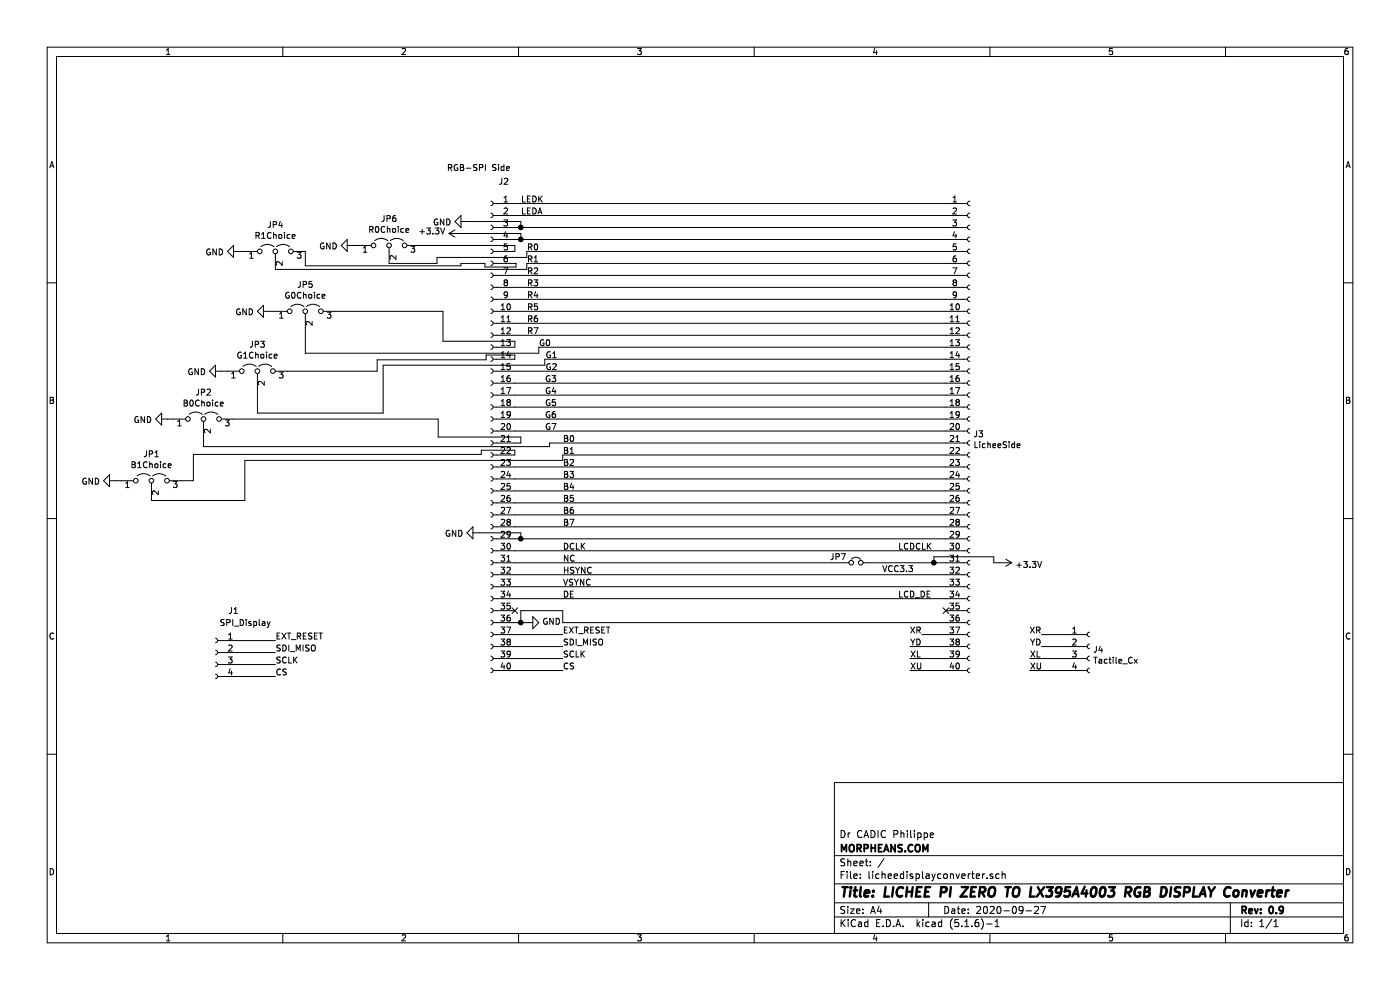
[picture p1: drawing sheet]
EESchema Schematic File Version 4
EELAYER 30 0
EELAYER END
$Descr A4 11693 8268
encoding utf-8
Sheet 1 1
Title "LICHEE PI ZERO TO LX395A4003 RGB DISPLAY Converter"
Date "2020-09-27"
Rev "0.9"
Comp "MORPHEANS.COM"
Comment1 "Dr CADIC Philippe"
Comment2 ""
Comment3 ""
Comment4 ""
$EndDescr
$Comp
L Connector:Conn_01x40_Female J3
U 1 1
P 8100 3600
F 0 "J3" H 8128 3576 50  0000 L CNN
F 1 "LicheeSide" H 8128 3485 50  0000 L CNN
F 2 "Connector_FFC-FPC:Hirose_FH12-40S-0.5SH_1x40-1MP_P0.50mm_Horizontal" H 8100 3600 50  0001 C CNN
F 3 "~" H 8100 3600 50  0001 C CNN
	1    8100 3600
	1    0    0    -1  
$EndComp
$Comp
L Connector:Conn_01x40_Female J2
U 1 1
P 4100 3600
F 0 "J2" H 3992 5685 50  0000 C CNN
F 1 "RGB-SPI Side" H 4200 5800 50  0000 C CNN
F 2 "Connector_FFC-FPC:Hirose_FH12-40S-0.5SH_1x40-1MP_P0.50mm_Horizontal" H 4100 3600 50  0001 C CNN
F 3 "~" H 4100 3600 50  0001 C CNN
	1    4100 3600
	-1   0    0    -1  
$EndComp
Wire Wire Line
	4300 1700 7900 1700
Text Label 4350 1700 0    50   ~ 0
LEDK
Wire Wire Line
	4300 1800 7900 1800
Text Label 4350 1800 0    50   ~ 0
LEDA
Wire Wire Line
	4300 1900 4350 1900
$Comp
L power:GND #PWR0101
U 1 1
P 3900 1850
F 0 "#PWR0101" H 3900 1600 50  0001 C CNN
F 1 "GND" V 3905 1722 50  0000 R CNN
F 2 "" H 3900 1850 50  0001 C CNN
F 3 "" H 3900 1850 50  0001 C CNN
	1    3900 1850
	0    1    1    0   
$EndComp
Wire Wire Line
	3900 1850 4350 1850
Wire Wire Line
	4350 1850 4350 1900
Connection ~ 4350 1900
Wire Wire Line
	4350 1900 7900 1900
$Comp
L power:+3.3V #PWR0102
U 1 1
P 3850 1950
F 0 "#PWR0102" H 3850 1800 50  0001 C CNN
F 1 "+3.3V" V 3865 2078 50  0000 L CNN
F 2 "" H 3850 1950 50  0001 C CNN
F 3 "" H 3850 1950 50  0001 C CNN
	1    3850 1950
	0    -1   -1   0   
$EndComp
Wire Wire Line
	3850 1950 4350 1950
Wire Wire Line
	4350 1950 4350 2000
Wire Wire Line
	4300 2000 4350 2000
Connection ~ 4350 2000
Wire Wire Line
	4350 2000 7900 2000
$Comp
L power:GND #PWR0103
U 1 1
P 2950 2050
F 0 "#PWR0103" H 2950 1800 50  0001 C CNN
F 1 "GND" V 2955 1922 50  0000 R CNN
F 2 "" H 2950 2050 50  0001 C CNN
F 3 "" H 2950 2050 50  0001 C CNN
	1    2950 2050
	0    1    1    0   
$EndComp
Wire Wire Line
	2950 2050 3000 2050
Text Label 4400 2100 0    50   ~ 0
R0
$Comp
L Jumper:Jumper_3_Open JP6
U 1 1
P 3250 2050
F 0 "JP6" H 3250 2274 50  0000 C CNN
F 1 "R0Choice" H 3250 2183 50  0000 C CNN
F 2 "Jumper:SolderJumper-3_P1.3mm_Open_Pad1.0x1.5mm" H 3250 2050 50  0001 C CNN
F 3 "~" H 3250 2050 50  0001 C CNN
	1    3250 2050
	1    0    0    -1  
$EndComp
Wire Wire Line
	3250 2200 3650 2200
Wire Wire Line
	3650 2200 3650 2150
Wire Wire Line
	3650 2150 4400 2150
Wire Wire Line
	4400 2150 4400 2100
Wire Wire Line
	4400 2100 7900 2100
Wire Wire Line
	4300 2100 4300 2050
Wire Wire Line
	4300 2050 3500 2050
$Comp
L power:GND #PWR0104
U 1 1
P 2000 2100
F 0 "#PWR0104" H 2000 1850 50  0001 C CNN
F 1 "GND" V 2005 1972 50  0000 R CNN
F 2 "" H 2000 2100 50  0001 C CNN
F 3 "" H 2000 2100 50  0001 C CNN
	1    2000 2100
	0    1    1    0   
$EndComp
Wire Wire Line
	2000 2100 2050 2100
$Comp
L Jumper:Jumper_3_Open JP4
U 1 1
P 2300 2100
F 0 "JP4" H 2300 2324 50  0000 C CNN
F 1 "R1Choice" H 2300 2233 50  0000 C CNN
F 2 "Jumper:SolderJumper-3_P1.3mm_Open_Pad1.0x1.5mm" H 2300 2100 50  0001 C CNN
F 3 "~" H 2300 2100 50  0001 C CNN
	1    2300 2100
	1    0    0    -1  
$EndComp
Wire Wire Line
	4400 2250 4400 2200
Wire Wire Line
	4400 2200 7900 2200
Wire Wire Line
	2300 2250 4400 2250
Text Label 4400 2200 0    50   ~ 0
R1
Wire Wire Line
	3850 2200 3850 2220
Wire Wire Line
	3850 2220 2550 2220
Wire Wire Line
	2550 2220 2550 2100
Wire Wire Line
	4050 2200 4050 2230
Wire Wire Line
	4050 2230 4310 2230
Wire Wire Line
	4310 2230 4310 2200
Wire Wire Line
	4310 2200 4300 2200
Wire Wire Line
	4050 2200 3850 2200
Wire Wire Line
	4300 2300 7900 2300
Text Label 4400 2300 0    50   ~ 0
R2
Wire Wire Line
	4300 2400 7900 2400
Text Label 4400 2400 0    50   ~ 0
R3
Text Label 4400 2500 0    50   ~ 0
R4
Wire Wire Line
	4300 2500 7900 2500
Wire Wire Line
	4300 2600 7900 2600
Text Label 4400 2600 0    50   ~ 0
R5
Text Label 4400 2700 0    50   ~ 0
R6
Wire Wire Line
	4300 2700 7900 2700
Wire Wire Line
	4300 2800 7900 2800
Text Label 4400 2800 0    50   ~ 0
R7
Text Label 4500 2900 0    50   ~ 0
G0
$Comp
L power:GND #PWR0105
U 1 1
P 2250 2600
F 0 "#PWR0105" H 2250 2350 50  0001 C CNN
F 1 "GND" V 2255 2472 50  0000 R CNN
F 2 "" H 2250 2600 50  0001 C CNN
F 3 "" H 2250 2600 50  0001 C CNN
	1    2250 2600
	0    1    1    0   
$EndComp
Wire Wire Line
	2250 2600 2300 2600
$Comp
L Jumper:Jumper_3_Open JP5
U 1 1
P 2550 2600
F 0 "JP5" H 2550 2824 50  0000 C CNN
F 1 "G0Choice" H 2550 2733 50  0000 C CNN
F 2 "Jumper:SolderJumper-3_P1.3mm_Open_Pad1.0x1.5mm" H 2550 2600 50  0001 C CNN
F 3 "~" H 2550 2600 50  0001 C CNN
	1    2550 2600
	1    0    0    -1  
$EndComp
Wire Wire Line
	4500 2900 4500 2950
Wire Wire Line
	2550 2950 2550 2750
Wire Wire Line
	2550 2950 4500 2950
Wire Wire Line
	2800 2600 3700 2600
Wire Wire Line
	3700 2600 3700 2850
Wire Wire Line
	3700 2850 4300 2850
Wire Wire Line
	4300 2850 4300 2900
Wire Wire Line
	4500 2900 7900 2900
$Comp
L power:GND #PWR0106
U 1 1
P 1850 3100
F 0 "#PWR0106" H 1850 2850 50  0001 C CNN
F 1 "GND" V 1855 2972 50  0000 R CNN
F 2 "" H 1850 3100 50  0001 C CNN
F 3 "" H 1850 3100 50  0001 C CNN
	1    1850 3100
	0    1    1    0   
$EndComp
Wire Wire Line
	1850 3100 1900 3100
Wire Wire Line
	2150 3450 2150 3250
$Comp
L Jumper:Jumper_3_Open JP3
U 1 1
P 2150 3100
F 0 "JP3" H 2150 3324 50  0000 C CNN
F 1 "G1Choice" H 2150 3233 50  0000 C CNN
F 2 "Jumper:SolderJumper-3_P1.3mm_Open_Pad1.0x1.5mm" H 2150 3100 50  0001 C CNN
F 3 "~" H 2150 3100 50  0001 C CNN
	1    2150 3100
	1    0    0    -1  
$EndComp
Wire Wire Line
	2150 3450 3200 3450
Wire Wire Line
	3200 3450 3200 3050
Wire Wire Line
	3200 3050 4550 3050
Wire Wire Line
	4550 3050 4550 3000
Wire Wire Line
	4550 3000 7900 3000
Wire Wire Line
	2400 3100 3150 3100
Wire Wire Line
	3150 3100 3150 3005
Wire Wire Line
	3150 3005 4060 3005
Wire Wire Line
	4060 3005 4060 2965
Wire Wire Line
	4060 2965 4300 2965
Wire Wire Line
	4300 2965 4300 3000
Text Label 4555 3000 0    50   ~ 0
G1
Wire Wire Line
	4300 3100 7900 3100
Text Label 4555 3100 0    50   ~ 0
G2
Wire Wire Line
	4300 3200 7900 3200
Text Label 4550 3200 0    50   ~ 0
G3
Text Label 4550 3300 0    50   ~ 0
G4
Wire Wire Line
	4300 3300 7900 3300
Wire Wire Line
	4300 3400 7900 3400
Text Label 4550 3400 0    50   ~ 0
G5
Text Label 4550 3500 0    50   ~ 0
G6
Wire Wire Line
	4300 3500 7900 3500
Wire Wire Line
	4300 3600 7900 3600
Text Label 4550 3600 0    50   ~ 0
G7
$Comp
L power:GND #PWR0107
U 1 1
P 1400 3500
F 0 "#PWR0107" H 1400 3250 50  0001 C CNN
F 1 "GND" V 1405 3372 50  0000 R CNN
F 2 "" H 1400 3500 50  0001 C CNN
F 3 "" H 1400 3500 50  0001 C CNN
	1    1400 3500
	0    1    1    0   
$EndComp
Wire Wire Line
	1400 3500 1450 3500
$Comp
L Jumper:Jumper_3_Open JP2
U 1 1
P 1700 3500
F 0 "JP2" H 1700 3724 50  0000 C CNN
F 1 "B0Choice" H 1700 3633 50  0000 C CNN
F 2 "Jumper:SolderJumper-3_P1.3mm_Open_Pad1.0x1.5mm" H 1700 3500 50  0001 C CNN
F 3 "~" H 1700 3500 50  0001 C CNN
	1    1700 3500
	1    0    0    -1  
$EndComp
$Comp
L power:GND #PWR0108
U 1 1
P 965 4015
F 0 "#PWR0108" H 965 3765 50  0001 C CNN
F 1 "GND" V 970 3887 50  0000 R CNN
F 2 "" H 965 4015 50  0001 C CNN
F 3 "" H 965 4015 50  0001 C CNN
	1    965  4015
	0    1    1    0   
$EndComp
Wire Wire Line
	965  4015 1015 4015
$Comp
L Jumper:Jumper_3_Open JP1
U 1 1
P 1265 4015
F 0 "JP1" H 1265 4239 50  0000 C CNN
F 1 "B1Choice" H 1265 4148 50  0000 C CNN
F 2 "Jumper:SolderJumper-3_P1.3mm_Open_Pad1.0x1.5mm" H 1265 4015 50  0001 C CNN
F 3 "~" H 1265 4015 50  0001 C CNN
	1    1265 4015
	1    0    0    -1  
$EndComp
Text Label 4700 3700 0    50   ~ 0
B0
Text Label 4700 3800 0    50   ~ 0
B1
Wire Wire Line
	4590 3700 4590 3730
Wire Wire Line
	4590 3730 1700 3730
Wire Wire Line
	4590 3700 7900 3700
Wire Wire Line
	1700 3730 1700 3650
Wire Wire Line
	3660 3500 3660 3650
Wire Wire Line
	3660 3650 4350 3650
Wire Wire Line
	4350 3650 4350 3700
Wire Wire Line
	4350 3700 4300 3700
Wire Wire Line
	1950 3500 3660 3500
Wire Wire Line
	1265 4165 1265 4180
Wire Wire Line
	1265 4180 2045 4180
Wire Wire Line
	2045 4180 2045 3845
Wire Wire Line
	2045 3845 4700 3845
Wire Wire Line
	4700 3845 4700 3800
Wire Wire Line
	4700 3800 7900 3800
Wire Wire Line
	1515 4015 1615 4015
Wire Wire Line
	1615 4015 1615 3795
Wire Wire Line
	1615 3795 4020 3795
Wire Wire Line
	4020 3795 4020 3760
Wire Wire Line
	4020 3760 4300 3760
Wire Wire Line
	4300 3760 4300 3800
Wire Wire Line
	4300 3900 7900 3900
Text Label 4700 3900 0    50   ~ 0
B2
Wire Wire Line
	4300 4000 7900 4000
Text Label 4700 4000 0    50   ~ 0
B3
Text Label 4700 4100 0    50   ~ 0
B4
Wire Wire Line
	4300 4100 7900 4100
Wire Wire Line
	4300 4200 7900 4200
Text Label 4700 4200 0    50   ~ 0
B5
Text Label 4700 4300 0    50   ~ 0
B6
Wire Wire Line
	4300 4300 7900 4300
Wire Wire Line
	4300 4400 7900 4400
Text Label 4700 4400 0    50   ~ 0
B7
$Comp
L power:GND #PWR0109
U 1 1
P 4000 4450
F 0 "#PWR0109" H 4000 4200 50  0001 C CNN
F 1 "GND" V 4005 4322 50  0000 R CNN
F 2 "" H 4000 4450 50  0001 C CNN
F 3 "" H 4000 4450 50  0001 C CNN
	1    4000 4450
	0    1    1    0   
$EndComp
Wire Wire Line
	4300 4500 4350 4500
Wire Wire Line
	4000 4450 4350 4450
Wire Wire Line
	4350 4450 4350 4500
Connection ~ 4350 4500
Wire Wire Line
	4350 4500 7900 4500
Wire Wire Line
	4300 4600 7900 4600
Text Label 7500 4600 0    50   ~ 0
LCDCLK
Text Label 4700 4600 0    50   ~ 0
DCLK
Wire Wire Line
	7900 4700 7800 4700
$Comp
L Device:Jumper_NC_Small JP7
U 1 1
P 7150 4700
F 0 "JP7" H 7000 4750 50  0000 C CNN
F 1 "VCC3.3" H 7500 4650 50  0000 C CNN
F 2 "Jumper:SolderJumper-2_P1.3mm_Open_Pad1.0x1.5mm" H 7150 4700 50  0001 C CNN
F 3 "~" H 7150 4700 50  0001 C CNN
	1    7150 4700
	1    0    0    -1  
$EndComp
Wire Wire Line
	7050 4700 4300 4700
Text Label 4700 4700 0    50   ~ 0
NC
$Comp
L power:+3.3V #PWR0110
U 1 1
P 8350 4700
F 0 "#PWR0110" H 8350 4550 50  0001 C CNN
F 1 "+3.3V" V 8365 4828 50  0000 L CNN
F 2 "" H 8350 4700 50  0001 C CNN
F 3 "" H 8350 4700 50  0001 C CNN
	1    8350 4700
	0    1    1    0   
$EndComp
Wire Wire Line
	7800 4700 7800 4650
Wire Wire Line
	7800 4650 8300 4650
Wire Wire Line
	8300 4650 8300 4700
Wire Wire Line
	8300 4700 8350 4700
Connection ~ 7800 4700
Wire Wire Line
	7800 4700 7250 4700
Wire Wire Line
	4300 4800 7900 4800
Text Label 4700 4800 0    50   ~ 0
HSYNC
Text Label 4700 4900 0    50   ~ 0
VSYNC
Wire Wire Line
	4300 4900 7900 4900
Text Label 4700 5000 0    50   ~ 0
DE
Text Label 7500 5000 0    50   ~ 0
LCD_DE
Wire Wire Line
	4300 5000 7900 5000
NoConn ~ 4300 5100
NoConn ~ 7900 5100
$Comp
L power:GND #PWR0111
U 1 1
P 4400 5200
F 0 "#PWR0111" H 4400 4950 50  0001 C CNN
F 1 "GND" V 4405 5072 50  0000 R CNN
F 2 "" H 4400 5200 50  0001 C CNN
F 3 "" H 4400 5200 50  0001 C CNN
	1    4400 5200
	0    -1   -1   0   
$EndComp
Wire Wire Line
	4300 5200 4350 5200
Wire Wire Line
	4350 5200 4350 5100
Wire Wire Line
	4350 5100 4700 5100
Wire Wire Line
	4700 5100 4700 5200
Wire Wire Line
	4700 5200 7900 5200
Connection ~ 4350 5200
Wire Wire Line
	4350 5200 4400 5200
Text Label 4700 5300 0    50   ~ 0
EXT_RESET
Wire Wire Line
	4700 5300 4300 5300
Text Label 2300 5350 0    50   ~ 0
EXT_RESET
Text Label 7700 5300 2    50   ~ 0
XR
Wire Wire Line
	7900 5300 7700 5300
Text Label 8700 5300 2    50   ~ 0
XR
Text Label 7600 5400 0    50   ~ 0
YD
Wire Wire Line
	7900 5400 7600 5400
Text Label 8700 5400 2    50   ~ 0
YD
Text Label 7600 5500 0    50   ~ 0
XL
Text Label 7600 5600 0    50   ~ 0
XU
Wire Wire Line
	7900 5500 7600 5500
Wire Wire Line
	7600 5600 7900 5600
Text Label 8600 5500 0    50   ~ 0
XL
Text Label 8600 5600 0    50   ~ 0
XU
Wire Wire Line
	8900 5500 8600 5500
Wire Wire Line
	8600 5600 8900 5600
Wire Wire Line
	8700 5400 8900 5400
Wire Wire Line
	8700 5300 8900 5300
$Comp
L Connector:Conn_01x04_Female J4
U 1 1
P 9100 5400
F 0 "J4" H 9128 5376 50  0000 L CNN
F 1 "Tactile_Cx" H 9128 5285 50  0000 L CNN
F 2 "18650:4padsfree" H 9100 5400 50  0001 C CNN
F 3 "~" H 9100 5400 50  0001 C CNN
	1    9100 5400
	1    0    0    -1  
$EndComp
Text Label 4700 5400 0    50   ~ 0
SDI_MISO
Text Label 4700 5500 0    50   ~ 0
SCLK
Text Label 4700 5600 0    50   ~ 0
CS
Text Label 2300 5450 0    50   ~ 0
SDI_MISO
Text Label 2300 5550 0    50   ~ 0
SCLK
Text Label 2300 5650 0    50   ~ 0
CS
Wire Wire Line
	4300 5400 4700 5400
Wire Wire Line
	4700 5500 4300 5500
Wire Wire Line
	4300 5600 4700 5600
$Comp
L Connector:Conn_01x04_Female J1
U 1 1
P 1800 5450
F 0 "J1" H 1650 5800 50  0000 C CNN
F 1 "SPI_Display" H 1550 5700 50  0000 C CNN
F 2 "18650:4padsfree" H 1800 5450 50  0001 C CNN
F 3 "~" H 1800 5450 50  0001 C CNN
	1    1800 5450
	-1   0    0    -1  
$EndComp
Wire Wire Line
	2000 5350 2300 5350
Wire Wire Line
	2000 5450 2300 5450
Wire Wire Line
	2000 5550 2300 5550
Wire Wire Line
	2000 5650 2300 5650
$EndSCHEMATC
